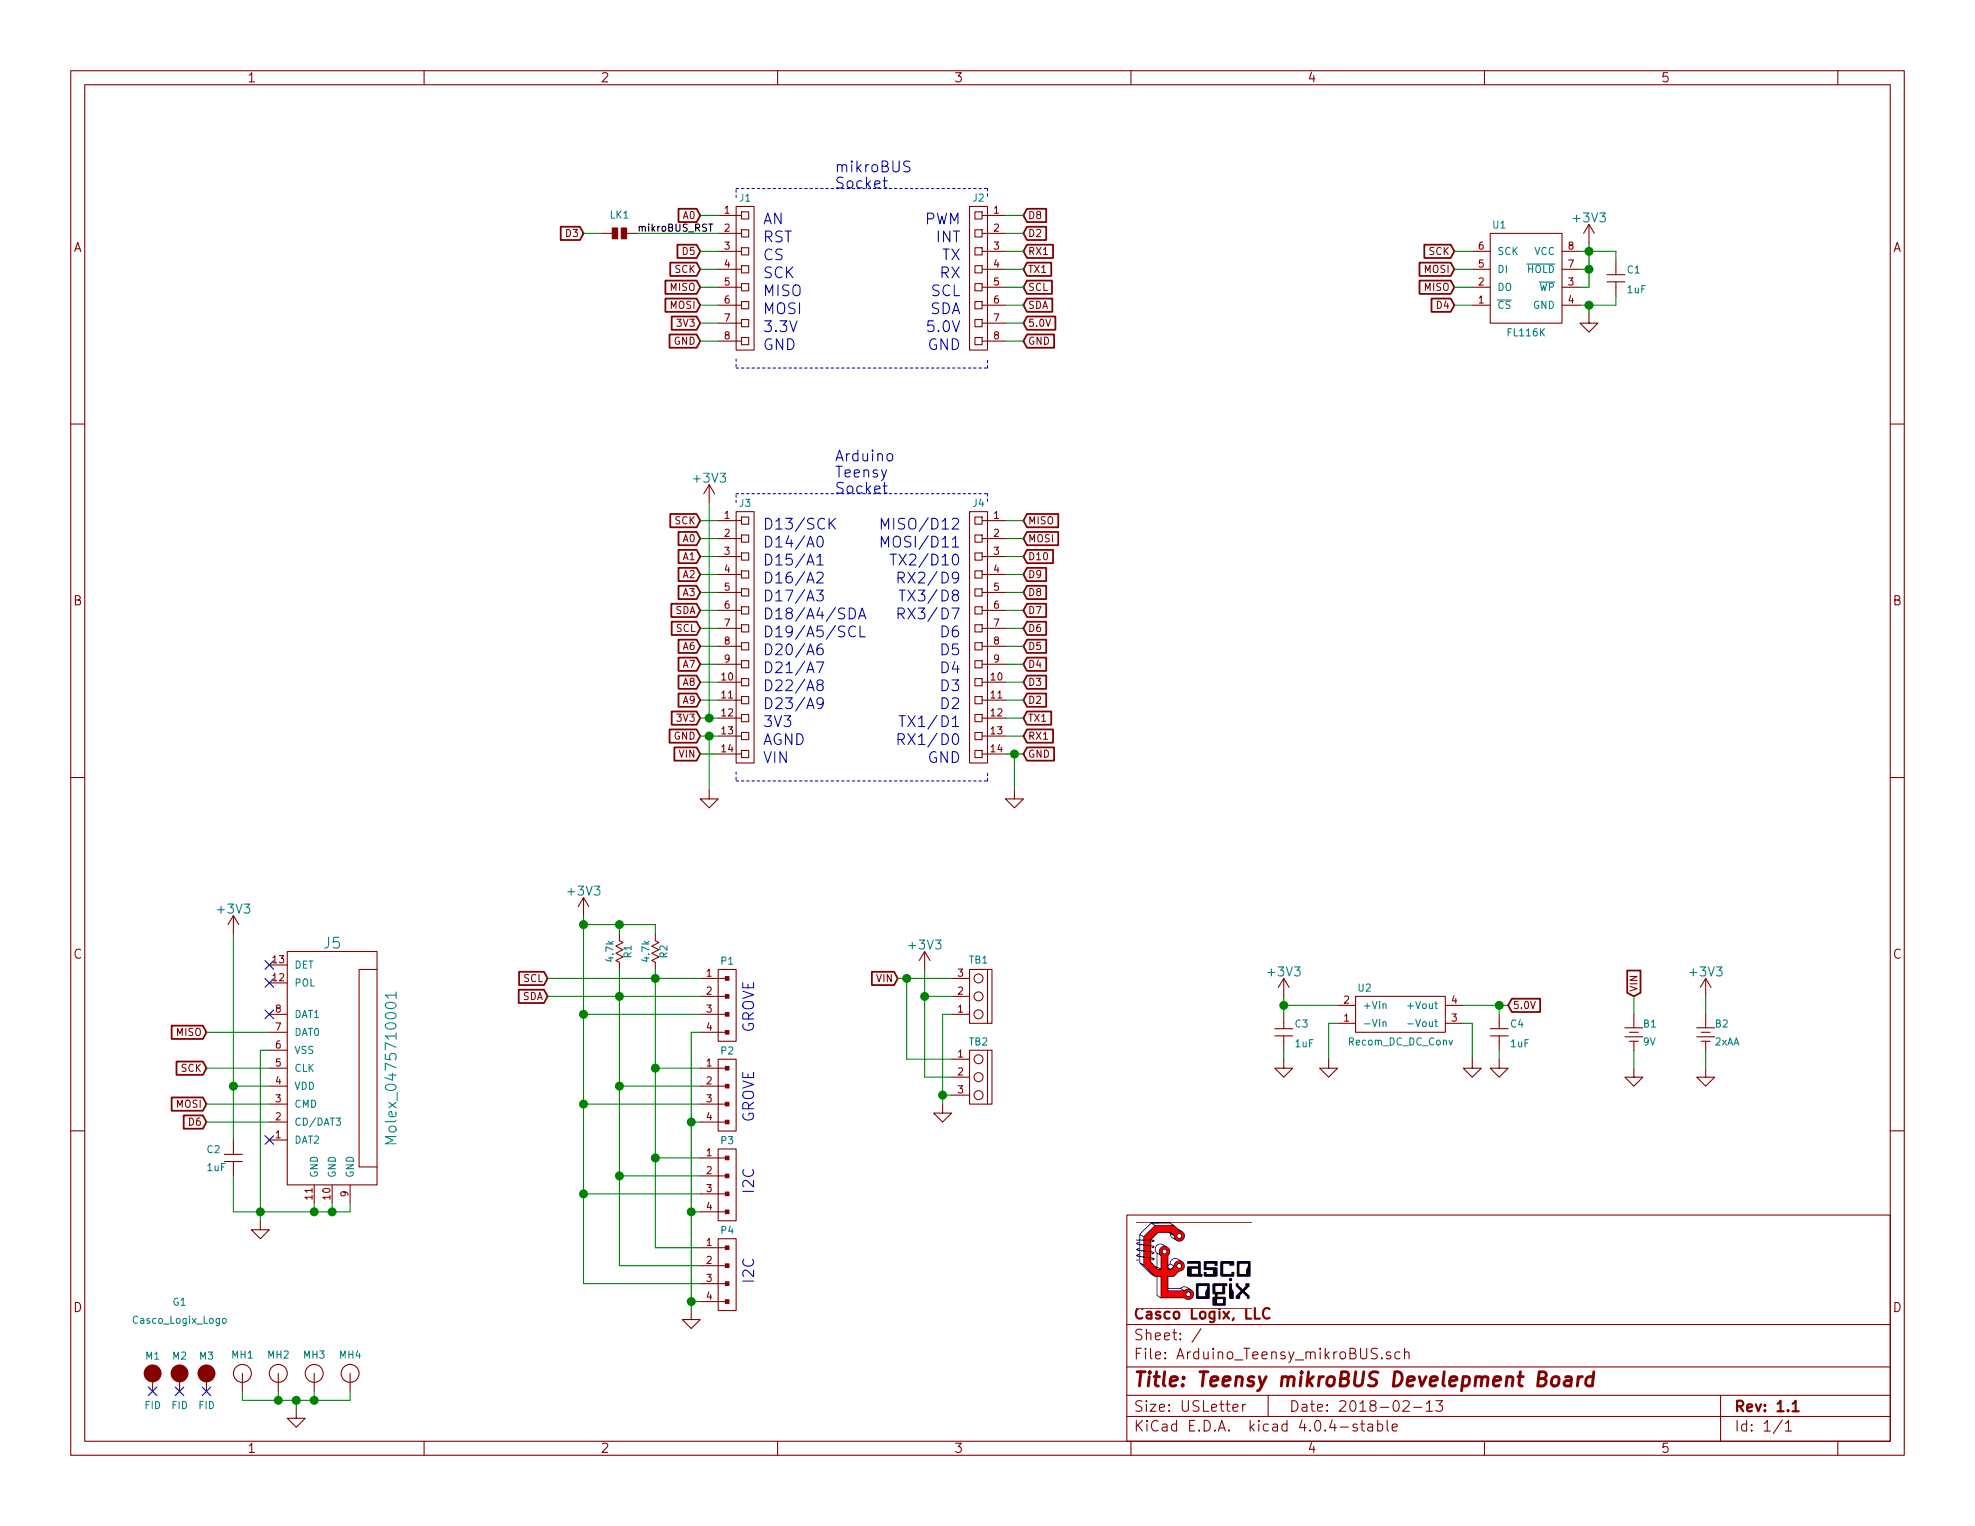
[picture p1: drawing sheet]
EESchema Schematic File Version 2
LIBS:power
LIBS:device
LIBS:transistors
LIBS:conn
LIBS:linear
LIBS:regul
LIBS:74xx
LIBS:cmos4000
LIBS:adc-dac
LIBS:memory
LIBS:xilinx
LIBS:microcontrollers
LIBS:dsp
LIBS:microchip
LIBS:analog_switches
LIBS:motorola
LIBS:texas
LIBS:intel
LIBS:audio
LIBS:interface
LIBS:digital-audio
LIBS:philips
LIBS:display
LIBS:cypress
LIBS:siliconi
LIBS:opto
LIBS:atmel
LIBS:contrib
LIBS:valves
LIBS:Active
LIBS:Atmel_ATtiny
LIBS:Atmel_AVR
LIBS:Batteries_Holders
LIBS:CascoLogixLogo
LIBS:Connector
LIBS:Displays
LIBS:Electromechanical
LIBS:header
LIBS:Integrated_Circuits
LIBS:Mounting_Hole
LIBS:NXP_ARM
LIBS:Passive
LIBS:Power_Supplies
LIBS:RF_Modules
LIBS:terminal_block
LIBS:Test_Point
LIBS:TI_Luminary
LIBS:TI_MSP430
LIBS:Transducer
LIBS:Arduino_Teensy_mikroBUS-cache
EELAYER 25 0
EELAYER END
$Descr USLetter 11000 8500
encoding utf-8
Sheet 1 1
Title "Teensy mikroBUS Develepment Board"
Date "2018-02-13"
Rev "1.1"
Comp "Casco Logix, LLC"
Comment1 ""
Comment2 ""
Comment3 ""
Comment4 ""
$EndDescr
$Comp
L Molex_0475710001 J5
U 1 1
P 1850 5950
F 0 "J5" H 1850 6650 60  0000 C CNN
F 1 "Molex_0475710001" V 2175 5950 60  0000 C CNN
F 2 "Connector:Molex_0475710001" H 1850 6050 60  0001 C CNN
F 3 "" H 1850 6050 60  0000 C CNN
	1    1850 5950
	1    0    0    -1  
$EndComp
$Comp
L FL127 U1
U 1 1
P 8500 1550
F 0 "U1" H 8350 1850 40  0000 C CNN
F 1 "FL116K" H 8500 1250 40  0000 C CNN
F 2 "Active:SO-8" H 8500 1500 60  0001 C CNN
F 3 "" H 8500 1500 60  0000 C CNN
	1    8500 1550
	1    0    0    -1  
$EndComp
$Comp
L OSTVN_1x3 TB2
U 1 1
P 5450 6000
F 0 "TB2" H 5450 6200 40  0000 C CNN
F 1 "OSTVN_1x3" V 5575 6000 40  0001 C CNN
F 2 "Terminal_Block:TB_100MIL_1R3P_PTH" H 5450 6000 60  0001 C CNN
F 3 "" H 5450 6000 60  0000 C CNN
F 4 "" V 5650 6000 40  0000 C CNN "Field4"
	1    5450 6000
	1    0    0    -1  
$EndComp
$Comp
L HEADER_F_2.54MM_1R8P_ST_AU_PTH J1
U 1 1
P 4150 1550
F 0 "J1" H 4150 2000 40  0000 C CNN
F 1 "HEADER_F_2.54MM_1R8P_ST_AU_PTH" V 4250 1550 40  0001 C CNN
F 2 "Header:HEADER_F_2.54MM_1R8P_ST_AU_PTH" H 4150 1550 60  0001 C CNN
F 3 "" H 4150 1550 60  0000 C CNN
	1    4150 1550
	1    0    0    -1  
$EndComp
$Comp
L HEADER_F_2.54MM_1R8P_ST_AU_PTH J2
U 1 1
P 5450 1550
F 0 "J2" H 5450 2000 40  0000 C CNN
F 1 "HEADER_F_2.54MM_1R8P_ST_AU_PTH" V 5550 1550 40  0001 C CNN
F 2 "Header:HEADER_F_2.54MM_1R8P_ST_AU_PTH" H 5450 1550 60  0001 C CNN
F 3 "" H 5450 1550 60  0000 C CNN
	1    5450 1550
	-1   0    0    -1  
$EndComp
Text Notes 4650 1050 0    60   ~ 0
mikroBUS\nSocket
Text Notes 4650 2750 0    60   ~ 0
Arduino\nTeensy\nSocket
Text GLabel 3900 4200 0    40   Input ~ 0
VIN
Text GLabel 3900 4100 0    40   Input ~ 0
GND
Text GLabel 3900 4000 0    40   Input ~ 0
3V3
Text GLabel 3900 3500 0    40   Input ~ 0
SCL
Text GLabel 3900 3400 0    40   Input ~ 0
SDA
Text GLabel 3900 2900 0    40   Input ~ 0
SCK
Text GLabel 5700 2900 2    40   Input ~ 0
MISO
Text GLabel 5700 3000 2    40   Input ~ 0
MOSI
Text GLabel 5700 3100 2    40   Input ~ 0
D10
Text GLabel 5700 3200 2    40   Input ~ 0
D9
Text GLabel 5700 3300 2    40   Input ~ 0
D8
Text GLabel 3900 3300 0    40   Input ~ 0
A3
Text GLabel 3900 3000 0    40   Input ~ 0
A0
Text GLabel 3900 3200 0    40   Input ~ 0
A2
Text GLabel 5700 4100 2    40   Input ~ 0
RX1
Text GLabel 5700 4000 2    40   Input ~ 0
TX1
Text GLabel 5700 3900 2    40   Input ~ 0
D2
Text GLabel 5700 3800 2    40   Input ~ 0
D3
Text GLabel 5700 3700 2    40   Input ~ 0
D4
Text GLabel 5700 3600 2    40   Input ~ 0
D5
Text GLabel 3900 1900 0    40   Input ~ 0
GND
Text GLabel 3900 1800 0    40   Input ~ 0
3V3
Text GLabel 3900 1700 0    40   Input ~ 0
MOSI
Text GLabel 3900 1600 0    40   Input ~ 0
MISO
Text GLabel 3900 1500 0    40   Input ~ 0
SCK
Text GLabel 3900 1400 0    40   Input ~ 0
D5
Text GLabel 3900 1200 0    40   Input ~ 0
A0
Text GLabel 5700 1900 2    40   Input ~ 0
GND
Text GLabel 5700 1800 2    40   Input ~ 0
5.0V
Text GLabel 5700 1700 2    40   Input ~ 0
SDA
Text GLabel 5700 1600 2    40   Input ~ 0
SCL
Text GLabel 5700 1500 2    40   Input ~ 0
TX1
Text GLabel 5700 1400 2    40   Input ~ 0
RX1
Text GLabel 5700 1300 2    40   Input ~ 0
D2
Text Notes 4250 1250 0    60   ~ 0
AN
Text Notes 4250 1350 0    60   ~ 0
RST
Text Notes 4250 1450 0    60   ~ 0
CS
Text Notes 4250 1550 0    60   ~ 0
SCK
Text Notes 4250 1650 0    60   ~ 0
MISO
Text Notes 4250 1750 0    60   ~ 0
MOSI
Text Notes 4250 1850 0    60   ~ 0
3.3V
Text Notes 4250 1950 0    60   ~ 0
GND
Text Notes 5350 1250 2    60   ~ 0
PWM
Text Notes 5350 1350 2    60   ~ 0
INT
Text Notes 5350 1450 2    60   ~ 0
TX
Text Notes 5350 1550 2    60   ~ 0
RX
Text Notes 5350 1650 2    60   ~ 0
SCL
Text Notes 5350 1750 2    60   ~ 0
SDA
Text Notes 5350 1850 2    60   ~ 0
5.0V
Text Notes 5350 1950 2    60   ~ 0
GND
Text Notes 5350 3150 2    60   ~ 0
D10
Text Notes 4425 3050 0    60   ~ 0
/A0
Text Notes 4250 4050 0    60   ~ 0
3V3
Text Notes 4250 4150 0    60   ~ 0
AGND
Text Notes 4250 4250 0    60   ~ 0
VIN
Text Notes 5350 3750 2    60   ~ 0
D4
Text Notes 5350 3850 2    60   ~ 0
D3
Text Notes 5350 3950 2    60   ~ 0
D2
Text Notes 5350 4050 2    60   ~ 0
D1
Text Notes 5350 4150 2    60   ~ 0
D0
Text Notes 4425 3450 0    60   ~ 0
/A4/SDA
Text Notes 4425 3350 0    60   ~ 0
/A3
Text Notes 5350 4250 2    60   ~ 0
GND
Text GLabel 1150 6250 0    40   Input ~ 0
D6
Text GLabel 8100 1700 0    40   Input ~ 0
D4
$Comp
L GND #PWR01
U 1 1
P 8850 1750
F 0 "#PWR01" H 8850 1500 50  0001 C CNN
F 1 "GND" H 8850 1600 50  0001 C CNN
F 2 "" H 8850 1750 50  0000 C CNN
F 3 "" H 8850 1750 50  0000 C CNN
	1    8850 1750
	1    0    0    -1  
$EndComp
$Comp
L GND #PWR02
U 1 1
P 3950 4400
F 0 "#PWR02" H 3950 4150 50  0001 C CNN
F 1 "GND" H 3950 4250 50  0001 C CNN
F 2 "" H 3950 4400 50  0000 C CNN
F 3 "" H 3950 4400 50  0000 C CNN
	1    3950 4400
	1    0    0    -1  
$EndComp
Text GLabel 1150 6150 0    40   Input ~ 0
MOSI
Text GLabel 1150 5750 0    40   Input ~ 0
MISO
Text GLabel 1150 5950 0    40   Input ~ 0
SCK
$Comp
L GND #PWR03
U 1 1
P 1450 6800
F 0 "#PWR03" H 1450 6550 50  0001 C CNN
F 1 "GND" H 1450 6650 50  0001 C CNN
F 2 "" H 1450 6800 50  0000 C CNN
F 3 "" H 1450 6800 50  0000 C CNN
	1    1450 6800
	1    0    0    -1  
$EndComp
Text GLabel 8100 1500 0    40   Input ~ 0
MOSI
Text GLabel 8100 1600 0    40   Input ~ 0
MISO
Text GLabel 8100 1400 0    40   Input ~ 0
SCK
$Comp
L CAP C1
U 1 1
P 9000 1550
F 0 "C1" H 9060 1600 40  0000 L CNN
F 1 "1uF" H 9060 1490 40  0000 L CNN
F 2 "Passive:0603" H 9000 1550 60  0001 C CNN
F 3 "" H 9000 1550 60  0000 C CNN
	1    9000 1550
	1    0    0    -1  
$EndComp
$Comp
L HEADER_M_2.54MM_1R4P_ST_AU_PTH P2
U 1 1
P 4050 6100
F 0 "P2" H 4050 6350 40  0000 C CNN
F 1 "HEADER_M_2.54MM_1R4P_ST_AU_PTH" V 4150 6100 40  0001 C CNN
F 2 "Header:HEADER_M_2.54MM_1R4P_ST_AU_PTH" H 4050 6100 60  0001 C CNN
F 3 "" H 4050 6100 60  0000 C CNN
	1    4050 6100
	1    0    0    -1  
$EndComp
$Comp
L HEADER_M_2.54MM_1R4P_ST_AU_PTH P1
U 1 1
P 4050 5600
F 0 "P1" H 4050 5850 40  0000 C CNN
F 1 "HEADER_M_2.54MM_1R4P_ST_AU_PTH" V 4150 5600 40  0001 C CNN
F 2 "Header:HEADER_M_2.54MM_1R4P_ST_AU_PTH" H 4050 5600 60  0001 C CNN
F 3 "" H 4050 5600 60  0000 C CNN
	1    4050 5600
	1    0    0    -1  
$EndComp
Text GLabel 3050 5550 0    40   Input ~ 0
SDA
Text GLabel 3050 5450 0    40   Input ~ 0
SCL
Text Notes 4200 5750 1    60   ~ 0
GROVE
$Comp
L GND #PWR04
U 1 1
P 3850 7300
F 0 "#PWR04" H 3850 7050 50  0001 C CNN
F 1 "GND" H 3850 7150 50  0001 C CNN
F 2 "" H 3850 7300 50  0000 C CNN
F 3 "" H 3850 7300 50  0000 C CNN
	1    3850 7300
	1    0    0    -1  
$EndComp
Text Notes 4200 6250 1    60   ~ 0
GROVE
Text GLabel 5000 5450 0    40   Input ~ 0
VIN
$Comp
L GND #PWR05
U 1 1
P 5250 6150
F 0 "#PWR05" H 5250 5900 50  0001 C CNN
F 1 "GND" H 5250 6000 50  0001 C CNN
F 2 "" H 5250 6150 50  0000 C CNN
F 3 "" H 5250 6150 50  0000 C CNN
	1    5250 6150
	1    0    0    -1  
$EndComp
$Comp
L SOLDER_LINK_NO LK1
U 1 1
P 3450 1300
F 0 "LK1" V 3550 1300 40  0000 C CNN
F 1 "SOLDER_LINK_NO" V 3350 1300 40  0001 C CNN
F 2 "Passive:SOLDER_LINK_NO" H 3450 1260 60  0001 C CNN
F 3 "" H 3450 1260 60  0000 C CNN
	1    3450 1300
	0    -1   -1   0   
$EndComp
Text GLabel 3250 1300 0    40   Input ~ 0
D3
$Comp
L RES_Small R1
U 1 1
P 3450 5300
F 0 "R1" H 3450 5350 40  0000 C CNN
F 1 "4.7k" H 3450 5250 40  0000 C CNN
F 2 "Passive:R0603" H 3450 5300 60  0001 C CNN
F 3 "" H 3450 5300 60  0000 C CNN
	1    3450 5300
	0    1    1    0   
$EndComp
$Comp
L RES_Small R2
U 1 1
P 3650 5300
F 0 "R2" H 3650 5350 40  0000 C CNN
F 1 "4.7k" H 3650 5250 40  0000 C CNN
F 2 "Passive:R0603" H 3650 5300 60  0001 C CNN
F 3 "" H 3650 5300 60  0000 C CNN
	1    3650 5300
	0    1    1    0   
$EndComp
$Comp
L OSTVN_1x3 TB1
U 1 1
P 5450 5550
F 0 "TB1" H 5450 5350 40  0000 C CNN
F 1 "OSTVN_1x3" V 5575 5550 40  0001 C CNN
F 2 "Terminal_Block:TB_100MIL_1R3P_PTH" H 5450 5550 60  0001 C CNN
F 3 "" H 5450 5550 60  0000 C CNN
F 4 "" V 5650 5550 40  0000 C CNN "Field4"
	1    5450 5550
	1    0    0    1   
$EndComp
$Comp
L HEADER_M_2.54MM_1R4P_ST_AU_PTH P4
U 1 1
P 4050 7100
F 0 "P4" H 4050 7350 40  0000 C CNN
F 1 "HEADER_M_2.54MM_1R4P_ST_AU_PTH" V 4150 7100 40  0001 C CNN
F 2 "Header:HEADER_M_2.54MM_1R4P_ST_AU_PTH" H 4050 7100 60  0001 C CNN
F 3 "" H 4050 7100 60  0000 C CNN
	1    4050 7100
	1    0    0    -1  
$EndComp
$Comp
L HEADER_M_2.54MM_1R4P_ST_AU_PTH P3
U 1 1
P 4050 6600
F 0 "P3" H 4050 6850 40  0000 C CNN
F 1 "HEADER_M_2.54MM_1R4P_ST_AU_PTH" V 4150 6600 40  0001 C CNN
F 2 "Header:HEADER_M_2.54MM_1R4P_ST_AU_PTH" H 4050 6600 60  0001 C CNN
F 3 "" H 4050 6600 60  0000 C CNN
	1    4050 6600
	1    0    0    -1  
$EndComp
Text Notes 4200 6650 1    60   ~ 0
I2C
Text Notes 4200 7150 1    60   ~ 0
I2C
Text GLabel 9100 5550 1    40   Input ~ 0
VIN
$Comp
L GND #PWR06
U 1 1
P 9100 5950
F 0 "#PWR06" H 9100 5700 50  0001 C CNN
F 1 "GND" H 9100 5800 50  0001 C CNN
F 2 "" H 9100 5950 50  0000 C CNN
F 3 "" H 9100 5950 50  0000 C CNN
	1    9100 5950
	1    0    0    -1  
$EndComp
NoConn ~ 1500 6350
NoConn ~ 1500 5650
NoConn ~ 1500 5475
NoConn ~ 1500 5375
$Comp
L CAP C2
U 1 1
P 1300 6450
F 0 "C2" H 1150 6500 40  0000 L CNN
F 1 "1uF" H 1150 6400 40  0000 L CNN
F 2 "Passive:0603" H 1300 6450 60  0001 C CNN
F 3 "" H 1300 6450 60  0000 C CNN
	1    1300 6450
	1    0    0    -1  
$EndComp
$Comp
L FIDUCIAL M3
U 1 1
P 1150 7650
F 0 "M3" H 1150 7750 40  0000 C CNN
F 1 "FID" H 1150 7475 40  0000 C CNN
F 2 "FIDUCIAL:FIDUCIAL" H 1150 7350 60  0001 C CNN
F 3 "" H 1150 7600 60  0000 C CNN
	1    1150 7650
	1    0    0    -1  
$EndComp
$Comp
L Casco_Logix_Logo G1
U 1 1
P 1000 7300
F 0 "G1" H 1000 7350 40  0000 C CNN
F 1 "Casco_Logix_Logo" H 1000 7250 40  0000 C CNN
F 2 "Logo:Casco_Logix_Logo_7x7MM" H 1000 7300 60  0001 C CNN
F 3 "" H 1000 7300 60  0001 C CNN
	1    1000 7300
	1    0    0    -1  
$EndComp
$Comp
L FIDUCIAL M2
U 1 1
P 1000 7650
F 0 "M2" H 1000 7750 40  0000 C CNN
F 1 "FID" H 1000 7475 40  0000 C CNN
F 2 "FIDUCIAL:FIDUCIAL" H 1000 7350 60  0001 C CNN
F 3 "" H 1000 7600 60  0000 C CNN
	1    1000 7650
	1    0    0    -1  
$EndComp
$Comp
L FIDUCIAL M1
U 1 1
P 850 7650
F 0 "M1" H 850 7750 40  0000 C CNN
F 1 "FID" H 850 7475 40  0000 C CNN
F 2 "FIDUCIAL:FIDUCIAL" H 850 7350 60  0001 C CNN
F 3 "" H 850 7600 60  0000 C CNN
	1    850  7650
	1    0    0    -1  
$EndComp
NoConn ~ 850  7750
NoConn ~ 1000 7750
NoConn ~ 1150 7750
$Comp
L MOUNTING_HOLE MH4
U 1 1
P 1950 7650
F 0 "MH4" V 2050 7650 40  0000 C CNN
F 1 "MTG_HOLE" V 2050 7650 40  0001 C CNN
F 2 "Fastener:MH_#6" H 1950 7650 60  0001 C CNN
F 3 "" H 1950 7650 60  0000 C CNN
	1    1950 7650
	0    -1   -1   0   
$EndComp
$Comp
L MOUNTING_HOLE MH3
U 1 1
P 1750 7650
F 0 "MH3" V 1850 7650 40  0000 C CNN
F 1 "MTG_HOLE" V 1850 7650 40  0001 C CNN
F 2 "Fastener:MH_#6" H 1750 7650 60  0001 C CNN
F 3 "" H 1750 7650 60  0000 C CNN
	1    1750 7650
	0    -1   -1   0   
$EndComp
$Comp
L MOUNTING_HOLE MH2
U 1 1
P 1550 7650
F 0 "MH2" V 1650 7650 40  0000 C CNN
F 1 "MTG_HOLE" V 1650 7650 40  0001 C CNN
F 2 "Fastener:MH_#6" H 1550 7650 60  0001 C CNN
F 3 "" H 1550 7650 60  0000 C CNN
	1    1550 7650
	0    -1   -1   0   
$EndComp
$Comp
L MOUNTING_HOLE MH1
U 1 1
P 1350 7650
F 0 "MH1" V 1450 7650 40  0000 C CNN
F 1 "MTG_HOLE" V 1450 7650 40  0001 C CNN
F 2 "Fastener:MH_#6" H 1350 7650 60  0001 C CNN
F 3 "" H 1350 7650 60  0000 C CNN
	1    1350 7650
	0    -1   -1   0   
$EndComp
$Comp
L GND #PWR07
U 1 1
P 1650 7850
F 0 "#PWR07" H 1650 7600 50  0001 C CNN
F 1 "GND" H 1650 7700 50  0001 C CNN
F 2 "" H 1650 7850 50  0000 C CNN
F 3 "" H 1650 7850 50  0000 C CNN
	1    1650 7850
	1    0    0    -1  
$EndComp
Text GLabel 5700 1200 2    40   Input ~ 0
D8
Wire Wire Line
	3900 2900 4000 2900
Wire Wire Line
	4000 3000 3900 3000
Wire Wire Line
	3900 3100 4000 3100
Wire Wire Line
	4000 3200 3900 3200
Wire Wire Line
	3900 3300 4000 3300
Wire Wire Line
	4000 3400 3900 3400
Wire Wire Line
	4000 3500 3900 3500
Wire Wire Line
	3900 3600 4000 3600
Wire Wire Line
	3900 3700 4000 3700
Wire Wire Line
	3900 3800 4000 3800
Wire Wire Line
	3900 3900 4000 3900
Wire Wire Line
	5600 2900 5700 2900
Wire Wire Line
	5700 3000 5600 3000
Wire Wire Line
	5600 3100 5700 3100
Wire Wire Line
	5700 3200 5600 3200
Wire Wire Line
	5600 3300 5700 3300
Wire Wire Line
	5700 3400 5600 3400
Wire Wire Line
	5700 3500 5600 3500
Wire Wire Line
	5600 3600 5700 3600
Wire Wire Line
	5700 3700 5600 3700
Wire Wire Line
	5600 3800 5700 3800
Wire Wire Line
	5600 3900 5700 3900
Wire Wire Line
	3900 1200 4000 1200
Wire Wire Line
	4000 1300 3550 1300
Wire Wire Line
	3900 1400 4000 1400
Wire Wire Line
	4000 1500 3900 1500
Wire Wire Line
	3900 1600 4000 1600
Wire Wire Line
	4000 1700 3900 1700
Wire Wire Line
	4000 1800 3900 1800
Wire Wire Line
	3900 1900 4000 1900
Wire Wire Line
	5700 1200 5600 1200
Wire Wire Line
	5600 1300 5700 1300
Wire Wire Line
	5700 1400 5600 1400
Wire Wire Line
	5600 1500 5700 1500
Wire Wire Line
	5700 1600 5600 1600
Wire Wire Line
	5600 1700 5700 1700
Wire Wire Line
	5600 1800 5700 1800
Wire Wire Line
	5700 1900 5600 1900
Wire Wire Line
	8100 1700 8200 1700
Wire Wire Line
	8800 1700 8850 1700
Wire Wire Line
	8850 1700 9000 1700
Wire Wire Line
	1500 5950 1150 5950
Wire Wire Line
	1150 5750 1500 5750
Wire Wire Line
	1500 6150 1150 6150
Wire Wire Line
	1750 6750 1750 6700
Wire Wire Line
	1300 6750 1450 6750
Wire Wire Line
	1450 6750 1750 6750
Wire Wire Line
	1750 6750 1850 6750
Wire Wire Line
	1850 6750 1950 6750
Connection ~ 1850 6750
Wire Wire Line
	1950 6750 1950 6700
Wire Wire Line
	1300 5200 1300 6050
Wire Wire Line
	1300 6050 1300 6350
Wire Wire Line
	1300 6050 1500 6050
Wire Wire Line
	8100 1600 8200 1600
Wire Wire Line
	8200 1500 8100 1500
Wire Wire Line
	8100 1400 8200 1400
Wire Wire Line
	8850 1350 8850 1400
Wire Wire Line
	8850 1400 8850 1500
Wire Wire Line
	8850 1500 8850 1600
Wire Wire Line
	8800 1400 8850 1400
Wire Wire Line
	8850 1400 9000 1400
Wire Wire Line
	8850 1500 8800 1500
Connection ~ 8850 1400
Wire Wire Line
	8850 1600 8800 1600
Connection ~ 8850 1500
Wire Wire Line
	9000 1400 9000 1450
Wire Wire Line
	9000 1700 9000 1650
Wire Wire Line
	3050 5550 3450 5550
Wire Wire Line
	3450 5550 3900 5550
Wire Wire Line
	3050 5450 3650 5450
Wire Wire Line
	3650 5450 3900 5450
Wire Wire Line
	3450 6050 3900 6050
Connection ~ 3450 5550
Wire Wire Line
	3250 6150 3900 6150
Wire Wire Line
	3850 5750 3850 6250
Wire Wire Line
	3850 6250 3850 6750
Wire Wire Line
	3850 6750 3850 7250
Wire Wire Line
	3850 7250 3850 7300
Wire Wire Line
	3850 6250 3900 6250
Wire Wire Line
	3250 5100 3250 5150
Wire Wire Line
	3250 5150 3250 5650
Wire Wire Line
	3250 5650 3250 6150
Wire Wire Line
	3250 6150 3250 6650
Wire Wire Line
	3250 6650 3250 7150
Wire Wire Line
	3900 5650 3250 5650
Connection ~ 3250 5650
Wire Wire Line
	5000 5450 5050 5450
Wire Wire Line
	5050 5450 5300 5450
Wire Wire Line
	5150 5400 5150 5550
Wire Wire Line
	5150 5550 5150 6000
Wire Wire Line
	5150 6000 5300 6000
Wire Wire Line
	5300 5650 5250 5650
Wire Wire Line
	5250 5650 5250 6100
Wire Wire Line
	5250 6100 5250 6150
Wire Wire Line
	5300 6100 5250 6100
Connection ~ 5250 6100
Wire Wire Line
	5300 5900 5050 5900
Wire Wire Line
	5050 5900 5050 5450
Connection ~ 5050 5450
Wire Wire Line
	5300 5550 5150 5550
Connection ~ 5150 5550
Wire Wire Line
	3250 1300 3350 1300
Connection ~ 3850 6250
Wire Wire Line
	3850 5750 3900 5750
Wire Wire Line
	3650 5400 3650 5450
Wire Wire Line
	3650 5450 3650 5950
Wire Wire Line
	3650 5950 3650 6450
Wire Wire Line
	3650 6450 3650 6950
Wire Wire Line
	3650 5950 3900 5950
Connection ~ 3650 5450
Wire Wire Line
	3450 5400 3450 5550
Wire Wire Line
	3450 5550 3450 6050
Wire Wire Line
	3450 6050 3450 6550
Wire Wire Line
	3450 6550 3450 7050
Wire Wire Line
	3250 5150 3450 5150
Wire Wire Line
	3450 5150 3650 5150
Wire Wire Line
	3650 5150 3650 5200
Connection ~ 3250 5150
Wire Wire Line
	3450 5200 3450 5150
Connection ~ 3450 5150
Wire Wire Line
	3900 7250 3850 7250
Connection ~ 3850 7250
Wire Wire Line
	3900 6750 3850 6750
Connection ~ 3850 6750
Wire Wire Line
	3250 6650 3900 6650
Connection ~ 3250 6150
Wire Wire Line
	3250 7150 3900 7150
Connection ~ 3250 6650
Wire Wire Line
	3650 6450 3900 6450
Connection ~ 3650 5950
Wire Wire Line
	3650 6950 3900 6950
Connection ~ 3650 6450
Wire Wire Line
	3450 6550 3900 6550
Connection ~ 3450 6050
Wire Wire Line
	3450 7050 3900 7050
Connection ~ 3450 6550
Wire Wire Line
	9100 5550 9100 5650
Wire Wire Line
	9100 5950 9100 5850
Wire Wire Line
	1150 6250 1500 6250
Wire Wire Line
	1500 5850 1450 5850
Wire Wire Line
	1450 5850 1450 6750
Wire Wire Line
	1450 6750 1450 6800
Connection ~ 1750 6750
Connection ~ 1450 6750
Wire Wire Line
	1850 6750 1850 6700
Connection ~ 1300 6050
Wire Wire Line
	1300 6550 1300 6750
Wire Wire Line
	1350 7750 1350 7800
Wire Wire Line
	1350 7800 1550 7800
Wire Wire Line
	1550 7800 1650 7800
Wire Wire Line
	1650 7800 1750 7800
Wire Wire Line
	1750 7800 1950 7800
Wire Wire Line
	1950 7800 1950 7750
Wire Wire Line
	1750 7750 1750 7800
Connection ~ 1750 7800
Wire Wire Line
	1550 7750 1550 7800
Connection ~ 1550 7800
Wire Wire Line
	1650 7850 1650 7800
Connection ~ 1650 7800
Wire Notes Line
	4100 2800 4100 2750
Wire Notes Line
	4100 2750 5500 2750
Wire Notes Line
	5500 2750 5500 2800
Wire Notes Line
	4100 4300 4100 4350
Wire Notes Line
	4100 4350 5500 4350
Wire Notes Line
	5500 4350 5500 4300
Wire Notes Line
	4100 2000 4100 2050
Wire Notes Line
	4100 2050 5500 2050
Wire Notes Line
	5500 2050 5500 2000
Wire Notes Line
	4100 1100 4100 1050
Wire Notes Line
	4100 1050 5500 1050
Wire Notes Line
	5500 1050 5500 1100
$Comp
L +3V3 #PWR08
U 1 1
P 3950 2800
F 0 "#PWR08" H 3950 2650 50  0001 C CNN
F 1 "+3V3" H 3950 2940 50  0000 C CNN
F 2 "" H 3950 2800 50  0000 C CNN
F 3 "" H 3950 2800 50  0000 C CNN
	1    3950 2800
	1    0    0    -1  
$EndComp
$Comp
L +3V3 #PWR09
U 1 1
P 8850 1350
F 0 "#PWR09" H 8850 1200 50  0001 C CNN
F 1 "+3V3" H 8850 1490 50  0000 C CNN
F 2 "" H 8850 1350 50  0000 C CNN
F 3 "" H 8850 1350 50  0000 C CNN
	1    8850 1350
	1    0    0    -1  
$EndComp
$Comp
L +3V3 #PWR010
U 1 1
P 3250 5100
F 0 "#PWR010" H 3250 4950 50  0001 C CNN
F 1 "+3V3" H 3250 5240 50  0000 C CNN
F 2 "" H 3250 5100 50  0000 C CNN
F 3 "" H 3250 5100 50  0000 C CNN
	1    3250 5100
	1    0    0    -1  
$EndComp
$Comp
L +3V3 #PWR011
U 1 1
P 5150 5400
F 0 "#PWR011" H 5150 5250 50  0001 C CNN
F 1 "+3V3" H 5150 5540 50  0000 C CNN
F 2 "" H 5150 5400 50  0000 C CNN
F 3 "" H 5150 5400 50  0000 C CNN
	1    5150 5400
	1    0    0    -1  
$EndComp
$Comp
L +3V3 #PWR012
U 1 1
P 1300 5200
F 0 "#PWR012" H 1300 5050 50  0001 C CNN
F 1 "+3V3" H 1300 5340 50  0000 C CNN
F 2 "" H 1300 5200 50  0000 C CNN
F 3 "" H 1300 5200 50  0000 C CNN
	1    1300 5200
	1    0    0    -1  
$EndComp
$Comp
L +3V3 #PWR013
U 1 1
P 9500 5550
F 0 "#PWR013" H 9500 5400 50  0001 C CNN
F 1 "+3V3" H 9500 5690 50  0000 C CNN
F 2 "" H 9500 5550 50  0000 C CNN
F 3 "" H 9500 5550 50  0000 C CNN
	1    9500 5550
	1    0    0    -1  
$EndComp
Text Notes 5350 3650 2    60   ~ 0
D5
Text Notes 5350 3050 2    60   ~ 0
MOSI/D11
Text Notes 5350 2950 2    60   ~ 0
MISO/D12
Text Notes 4250 2950 0    60   ~ 0
D13/SCK
Text Notes 4250 3250 0    60   ~ 0
D16
Text Notes 4250 3350 0    60   ~ 0
D17
$Comp
L GND #PWR014
U 1 1
P 5650 4400
F 0 "#PWR014" H 5650 4150 50  0001 C CNN
F 1 "GND" H 5650 4250 50  0001 C CNN
F 2 "" H 5650 4400 50  0000 C CNN
F 3 "" H 5650 4400 50  0000 C CNN
	1    5650 4400
	1    0    0    -1  
$EndComp
$Comp
L GND #PWR015
U 1 1
P 9500 5950
F 0 "#PWR015" H 9500 5700 50  0001 C CNN
F 1 "GND" H 9500 5800 50  0001 C CNN
F 2 "" H 9500 5950 50  0000 C CNN
F 3 "" H 9500 5950 50  0000 C CNN
	1    9500 5950
	1    0    0    -1  
$EndComp
Wire Wire Line
	9500 5950 9500 5850
$Comp
L Recom_DC_DC_Conv U2
U 1 1
P 7800 5650
F 0 "U2" H 7600 5800 40  0000 C CNN
F 1 "Recom_DC_DC_Conv" H 7800 5500 40  0000 C CNN
F 2 "Power_Supply:Recom_ROE-3.305S" H 6900 7000 60  0001 C CNN
F 3 "" H 6900 7000 60  0000 C CNN
	1    7800 5650
	1    0    0    -1  
$EndComp
$Comp
L CAP C3
U 1 1
P 7150 5750
F 0 "C3" H 7210 5800 40  0000 L CNN
F 1 "1uF" H 7210 5690 40  0000 L CNN
F 2 "Passive:0603" H 7150 5750 60  0001 C CNN
F 3 "" H 7150 5750 60  0000 C CNN
	1    7150 5750
	1    0    0    -1  
$EndComp
$Comp
L CAP C4
U 1 1
P 8350 5750
F 0 "C4" H 8410 5800 40  0000 L CNN
F 1 "1uF" H 8410 5690 40  0000 L CNN
F 2 "Passive:0603" H 8350 5750 60  0001 C CNN
F 3 "" H 8350 5750 60  0000 C CNN
	1    8350 5750
	1    0    0    -1  
$EndComp
Wire Wire Line
	7150 5550 7150 5600
Wire Wire Line
	7150 5600 7150 5650
Wire Wire Line
	7150 5600 7450 5600
Wire Wire Line
	7450 5700 7400 5700
Wire Wire Line
	7400 5700 7400 5900
Wire Wire Line
	7150 5850 7150 5900
Wire Wire Line
	8150 5600 8350 5600
Wire Wire Line
	8350 5600 8400 5600
Wire Wire Line
	8350 5600 8350 5650
Wire Wire Line
	8150 5700 8200 5700
Wire Wire Line
	8200 5700 8200 5900
Wire Wire Line
	8350 5850 8350 5900
$Comp
L GND #PWR016
U 1 1
P 8350 5900
F 0 "#PWR016" H 8350 5650 50  0001 C CNN
F 1 "GND" H 8350 5750 50  0001 C CNN
F 2 "" H 8350 5900 50  0000 C CNN
F 3 "" H 8350 5900 50  0000 C CNN
	1    8350 5900
	1    0    0    -1  
$EndComp
$Comp
L GND #PWR017
U 1 1
P 8200 5900
F 0 "#PWR017" H 8200 5650 50  0001 C CNN
F 1 "GND" H 8200 5750 50  0001 C CNN
F 2 "" H 8200 5900 50  0000 C CNN
F 3 "" H 8200 5900 50  0000 C CNN
	1    8200 5900
	1    0    0    -1  
$EndComp
$Comp
L GND #PWR018
U 1 1
P 7400 5900
F 0 "#PWR018" H 7400 5650 50  0001 C CNN
F 1 "GND" H 7400 5750 50  0001 C CNN
F 2 "" H 7400 5900 50  0000 C CNN
F 3 "" H 7400 5900 50  0000 C CNN
	1    7400 5900
	1    0    0    -1  
$EndComp
$Comp
L GND #PWR019
U 1 1
P 7150 5900
F 0 "#PWR019" H 7150 5650 50  0001 C CNN
F 1 "GND" H 7150 5750 50  0001 C CNN
F 2 "" H 7150 5900 50  0000 C CNN
F 3 "" H 7150 5900 50  0000 C CNN
	1    7150 5900
	1    0    0    -1  
$EndComp
$Comp
L +3V3 #PWR020
U 1 1
P 7150 5550
F 0 "#PWR020" H 7150 5400 50  0001 C CNN
F 1 "+3V3" H 7150 5690 50  0000 C CNN
F 2 "" H 7150 5550 50  0000 C CNN
F 3 "" H 7150 5550 50  0000 C CNN
	1    7150 5550
	1    0    0    -1  
$EndComp
Connection ~ 7150 5600
Text GLabel 8400 5600 2    40   Input ~ 0
5.0V
Connection ~ 8350 5600
Wire Wire Line
	8850 1700 8850 1750
Connection ~ 8850 1700
Wire Wire Line
	9500 5550 9500 5650
$Comp
L BATTERY B1
U 1 1
P 9100 5750
F 0 "B1" H 9150 5800 40  0000 L CNN
F 1 "9V" H 9150 5700 40  0000 L CNN
F 2 "Battery:BC9VPC" H 9100 5750 60  0001 C CNN
F 3 "" H 9100 5750 60  0000 C CNN
	1    9100 5750
	1    0    0    -1  
$EndComp
$Comp
L BATTERY B2
U 1 1
P 9500 5750
F 0 "B2" H 9550 5800 40  0000 L CNN
F 1 "2xAA" H 9550 5700 40  0000 L CNN
F 2 "Battery:Keystone_2462_2AA" H 9500 5750 60  0001 C CNN
F 3 "" H 9500 5750 60  0000 C CNN
	1    9500 5750
	1    0    0    -1  
$EndComp
$Comp
L HEADER_F_2.54MM_1R14P_ST_AU_PTH J3
U 1 1
P 4150 3550
F 0 "J3" H 4150 4300 40  0000 C CNN
F 1 "HEADER_F_2.54MM_1R14P_ST_AU_PTH" V 4250 3550 40  0001 C CNN
F 2 "Header:HEADER_F_2.54MM_1R14P_ST_AU_PTH" H 4150 3550 60  0001 C CNN
F 3 "" H 4150 3550 60  0000 C CNN
	1    4150 3550
	1    0    0    -1  
$EndComp
$Comp
L HEADER_F_2.54MM_1R14P_ST_AU_PTH J4
U 1 1
P 5450 3550
F 0 "J4" H 5450 4300 40  0000 C CNN
F 1 "HEADER_F_2.54MM_1R14P_ST_AU_PTH" V 5550 3550 40  0001 C CNN
F 2 "Header:HEADER_F_2.54MM_1R14P_ST_AU_PTH" H 5450 3550 60  0001 C CNN
F 3 "" H 5450 3550 60  0000 C CNN
	1    5450 3550
	-1   0    0    -1  
$EndComp
Text Notes 4250 3950 0    60   ~ 0
D23
Text Notes 4250 3850 0    60   ~ 0
D22
Text Notes 4250 3750 0    60   ~ 0
D21
Text Notes 4250 3650 0    60   ~ 0
D20
Text Notes 4250 3550 0    60   ~ 0
D19
Text Notes 4250 3450 0    60   ~ 0
D18
Text Notes 4250 3150 0    60   ~ 0
D15
Text Notes 4250 3050 0    60   ~ 0
D14
Text Notes 5350 3250 2    60   ~ 0
D9
Text Notes 5350 3350 2    60   ~ 0
D8
Text Notes 5350 3450 2    60   ~ 0
D7
Text Notes 5350 3550 2    60   ~ 0
D6
Text Notes 4425 3250 0    60   ~ 0
/A2
Text Notes 4425 3150 0    60   ~ 0
/A1
Text Notes 4425 3550 0    60   ~ 0
/A5/SCL
Text Notes 4425 3950 0    60   ~ 0
/A9
Text Notes 4425 3850 0    60   ~ 0
/A8
Text Notes 4425 3750 0    60   ~ 0
/A7
Text Notes 4425 3650 0    60   ~ 0
/A6
Wire Wire Line
	3950 2800 3950 4000
Wire Wire Line
	3900 4000 3950 4000
Wire Wire Line
	3950 4000 4000 4000
Connection ~ 3950 4000
Wire Wire Line
	4000 4100 3950 4100
Wire Wire Line
	3950 4100 3900 4100
Wire Wire Line
	3950 4100 3950 4400
Connection ~ 3950 4100
Wire Wire Line
	4000 4200 3900 4200
Wire Wire Line
	5600 4000 5700 4000
Wire Wire Line
	5600 4100 5700 4100
Wire Wire Line
	5600 4200 5650 4200
Wire Wire Line
	5650 4200 5700 4200
Wire Wire Line
	5650 4400 5650 4200
Connection ~ 5650 4200
Text GLabel 5700 4200 2    40   Input ~ 0
GND
Text GLabel 3900 3100 0    40   Input ~ 0
A1
Text GLabel 5700 3400 2    40   Input ~ 0
D7
Text GLabel 5700 3500 2    40   Input ~ 0
D6
Text Notes 5225 3450 2    60   ~ 0
RX3/
Text Notes 5225 3350 2    60   ~ 0
TX3/
Text Notes 5225 3250 2    60   ~ 0
RX2/
Text Notes 5175 3150 2    60   ~ 0
TX2/
Text Notes 5225 4150 2    60   ~ 0
RX1/
Text Notes 5225 4050 2    60   ~ 0
TX1/
Text GLabel 3900 3900 0    40   Input ~ 0
A9
Text GLabel 3900 3800 0    40   Input ~ 0
A8
Text GLabel 3900 3700 0    40   Input ~ 0
A7
Text GLabel 3900 3600 0    40   Input ~ 0
A6
Text Label 3550 1300 0    40   ~ 0
mikroBUS_RST
$EndSCHEMATC
